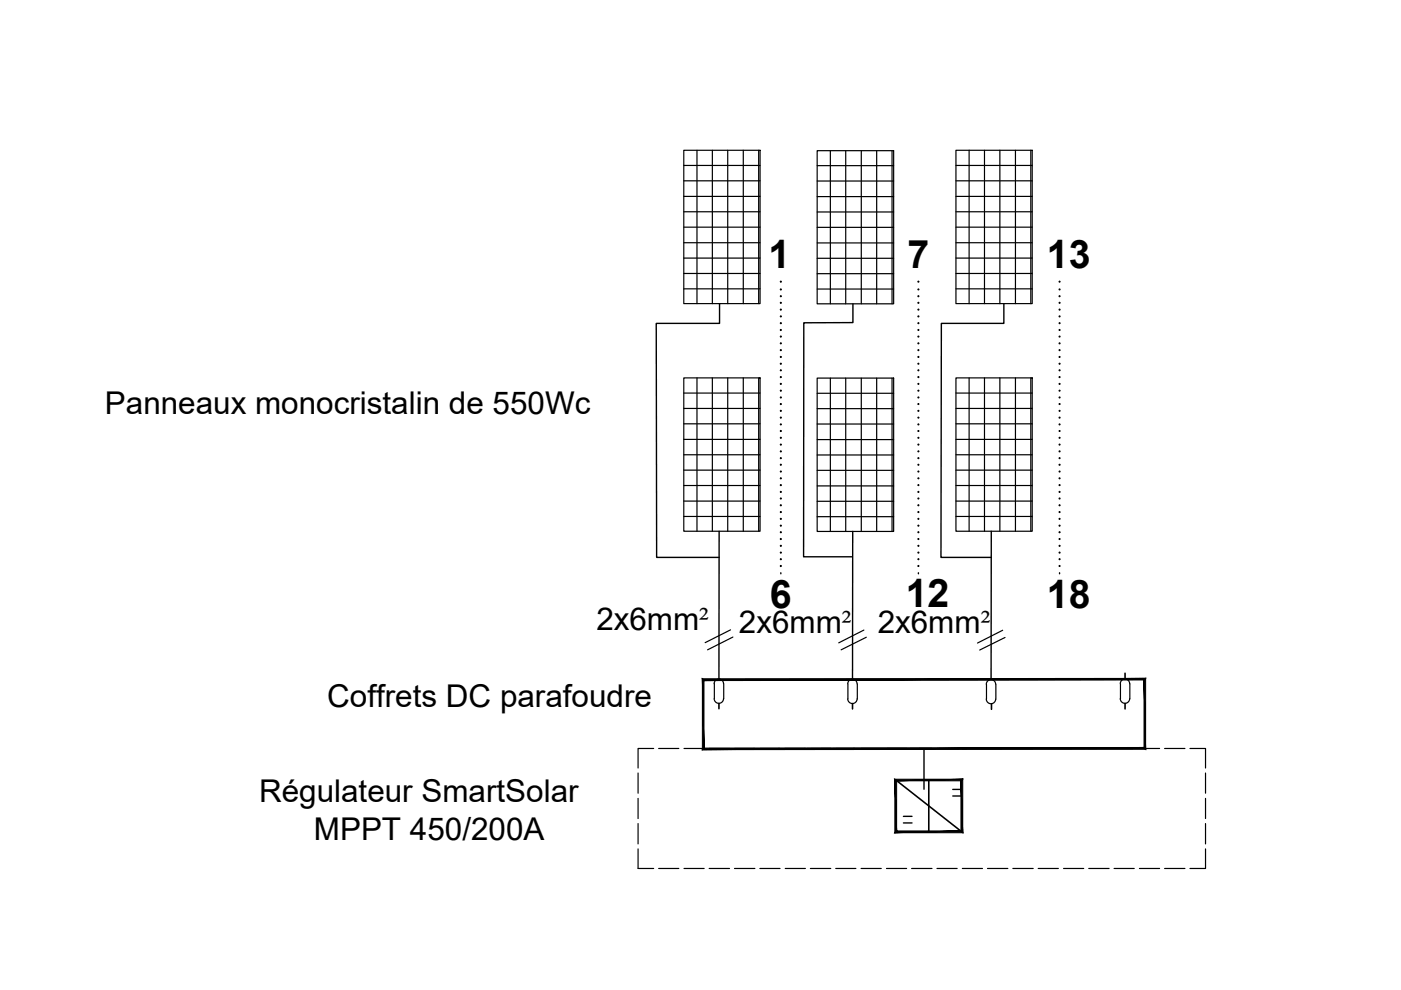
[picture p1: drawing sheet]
<svg xmlns="http://www.w3.org/2000/svg" width="297mm" height="210mm" viewBox="0 0 297 210" stroke-linecap="round" stroke-linejoin="round" font-family="sans-serif">
<!-- layer: 0 -->
<path d="M152.4 149.1v1.2M180.7 149.2v1.1M210.2 149.2v1.2M238.5 142.7v1.3M238.5 149.1v1.2M189.9 165.4l14 11M196.9 165.4v11" fill="none" stroke="#000" stroke-width=".34"/>
<g fill="none" stroke="#000" stroke-width=".25">
<path d="M145 31.9h16.1v32.5h-16.1zM145 35.1h16.1M145 38.3h16.1M147.8 31.9v32.5M151 31.9v32.5M154.3 31.9v32.5M157.6 31.9v32.5M160.9 31.9v32.5M173.3 31.9h16.2v32.5h-16.2zM173.3 35.1h16.2M173.3 38.4h16.2M176.1 31.9v32.5"/>
<path d="M179.3 31.9v32.5M182.6 31.9v32.5M185.9 31.9v32.5M189.1 31.9v32.5M202.7 31.9h16.1v32.5h-16.1zM202.7 35.1h16.1M202.7 38.3h16.1M205.5 31.9v32.5M208.7 31.9v32.5M212 31.9v32.5M215.3 31.9v32.5M218.6 31.9v32.5"/>
<path d="M145 41.6h16.1M145 44.9h16.1M145 48.2h16.1M145 51.5h16.1M145 54.7h16.1M145 58h16.1M173.3 41.7h16.2M173.3 48.2h16.2M173.3 44.9h16.2M173.3 51.5h16.2M173.3 54.8h16.2M173.3 58h16.2"/>
<path d="M202.7 41.6h16.1M202.7 44.9h16.1M202.7 48.2h16.1M202.7 51.5h16.1M202.7 54.7h16.1M202.7 58h16.1M145 61.2h16.1M173.3 61.3h16.2M202.7 61.2h16.1M145 80.1h16.1v32.5h-16.1zM145 83.3h16.1M145 86.6h16.1"/>
<path d="M145 89.9h16.1M145 93.2h16.1M145 96.4h16.1M145 99.7h16.1M147.8 80.1v32.5M151 80.1v32.5M154.3 80.1v32.5M157.6 80.1v32.5M160.9 80.1v32.5M173.3 80.2h16.2v32.5h-16.2zM173.3 93.2h16.2M173.3 99.7h16.2"/>
<path d="M173.3 83.4h16.2M173.3 86.6h16.2M173.3 89.9h16.2M173.3 96.5h16.2M176.1 80.2v32.5M179.3 80.2v32.5M182.6 80.2v32.5M185.9 80.2v32.5M189.1 80.2v32.5M202.7 80.1h16.1v32.5h-16.1zM202.7 83.3h16.1M202.7 86.6h16.1"/>
<path d="M202.7 89.9h16.1M202.7 93.2h16.1M202.7 96.4h16.1M202.7 99.7h16.1M205.5 80.1v32.5M208.7 80.1v32.5M212 80.1v32.5M215.3 80.1v32.5M218.6 80.1v32.5M145 102.9h16.1M145 106.2h16.1M145 109.5h16.1"/>
<path d="M173.3 103h16.2M173.3 106.3h16.2M173.3 109.5h16.2M202.7 102.9h16.1M202.7 106.2h16.1M202.7 109.5h16.1M154.9 133.5l-5.4 2.8M155.4 135.1l-5.4 2.7M183.2 133.6l-5.4 2.7M183.7 135.1l-5.4 2.7M212.6 133.6l-5.4 2.7M213.1 135.2l-5.4 2.6"/>
<path d="M138.6 158.7h-3.3v4.1M139.6 158.7h4.3M145 158.7h4.3M150.4 158.7h4.3M151.4 145a.99 .99 0 0 1 1-1 .99 .99 0 0 1 1 1M151.4 148.1a.99 .99 0 0 0 1 1 .99 .99 0 0 0 1-1M151.5 144.9v3.2M153.4 145v3.2M155.7 158.7h4.3M161.1 158.7h4.3M166.5 158.7h4.3M171.8 158.7h4.3"/>
<path d="M177.2 158.7h4.3M179.7 145a.99 .99 0 0 1 1-1 .99 .99 0 0 1 1 1M179.7 148.2a.99 .99 0 0 0 1 1 .99 .99 0 0 0 1-1M179.8 145v3.2M181.8 145v3.2M182.6 158.7h4.2M187.9 158.7h4.3M193.3 158.7h4.3M198.7 158.7h4.2M204 158.7h4.3M209.1 145.1a.99 .99 0 0 1 1-1 .99 .99 0 0 1 1 1M209.1 148.2a.99 .99 0 0 0 1 1 .99 .99 0 0 0 1-1"/>
<path d="M209.2 145.1v3.1M209.4 158.7h4.3M211.1 145.1v3.1M214.7 158.7h4.4M220.1 158.7h4.3M225.5 158.7h4.3M230.8 158.7h4.3M236.2 158.7h4.3M237.5 145a.99 .99 0 0 1 1-1 .99 .99 0 0 1 1 1l.1 3.2a1.02 1.02 0 0 1-1.1 .9 1.02 1.02 0 0 1-1-1M237.6 145v3.2M241.6 158.7h4.3M246.9 158.7h4.3"/>
<path d="M252.3 158.7h3.3v4.1M135.3 163.9v4.3M135.3 169.3v4.3M135.3 174.6v4.3M135.3 180v4.1h3.3M255.6 180v4.1h-3.3M255.6 163.9v4.3M255.6 169.3v4.3M255.6 174.6v4.3M139.6 184.1h4.3M145 184.1h4.3M150.4 184.1h4.3"/>
<path d="M155.7 184.1h4.3M161.1 184.1h4.3M166.5 184.1h4.3M171.8 184.1h4.3M177.2 184.1h4.3M182.6 184.1h4.2M187.9 184.1h4.3M193.3 184.1h4.3M198.7 184.1h4.2M204 184.1h4.3M209.4 184.1h4.3M214.7 184.1h4.4"/>
<path d="M220.1 184.1h4.3M225.5 184.1h4.3M230.8 184.1h4.3M236.2 184.1h4.3M241.6 184.1h4.3M246.9 184.1h4.3"/>
</g>
<g fill="none" stroke="#000" stroke-width=".3">
<path d="M152.6 64.4v4.2h-13.5l.1 49.6h13.3M180.8 64.4v4h-10.4v49.7h10.2M212.8 64.4v4.2h-13.2l-.1 49.6h10.7M152.5 112.6l-.1 31.5M180.8 112.7l-.1 31.4M210.2 112.6l-.1 31.5M165.6 121.7h.1M194.7 121.7h.1M224.6 121.7h.1M195.9 158.7v8.6M191.5 174.5h1.9M191.5 173.1h1.9"/>
<path d="M202 168.8h1.8M202 167.4h1.8"/>
</g>
<g fill="#000" stroke="#000" stroke-width=".21">
<path d="M148.9 158.9h94l-.3-.4zM148.9 158.9l.4-.3 93.3-.1zM148.9 143.9v15l.4-.3zM148.9 143.9l.4 .4v14.3zM148.9 143.9l.4 .4 93.6-.5zM149.3 144.3l93.6-.5-.3 .4zM242.9 143.8l-.3 .4 .3 14.7zM242.6 144.2l.3 14.7-.3-.4z"/>
<path d="M189.7 176.6h14.4l-.4-.4zM189.7 176.6l.4-.4h13.6zM189.7 165.2v11.4l.4-.4zM189.7 165.2l.4 .4v10.6zM189.7 165.2l.4 .4 14-.4zM190.1 165.6l14-.4-.4 .4zM203.7 165.6l.4 11v-11.4zM203.7 165.6l.4 11-.4-.4z"/>
<circle cx="165.5" cy="59.7" r=".12"/>
<circle cx="194.7" cy="59.7" r=".12"/>
<circle cx="224.6" cy="59.7" r=".12"/>
<circle cx="165.5" cy="77.1" r=".12"/>
<circle cx="165.5" cy="80" r=".12"/>
<circle cx="165.5" cy="64.2" r=".12"/>
<circle cx="165.5" cy="65.6" r=".12"/>
<circle cx="165.5" cy="74.2" r=".12"/>
<circle cx="165.5" cy="75.7" r=".12"/>
<circle cx="165.5" cy="78.5" r=".12"/>
<circle cx="165.5" cy="61.4" r=".12"/>
<circle cx="165.5" cy="62.8" r=".12"/>
<circle cx="165.5" cy="67.1" r=".12"/>
<circle cx="165.5" cy="68.5" r=".12"/>
<circle cx="165.5" cy="70" r=".12"/>
<circle cx="165.5" cy="71.4" r=".12"/>
<circle cx="165.5" cy="72.8" r=".12"/>
<circle cx="194.7" cy="77.1" r=".12"/>
<circle cx="194.7" cy="80" r=".12"/>
<circle cx="194.7" cy="65.6" r=".12"/>
<circle cx="194.7" cy="64.2" r=".12"/>
<circle cx="194.7" cy="67.1" r=".12"/>
<circle cx="194.7" cy="68.5" r=".12"/>
<circle cx="194.7" cy="74.2" r=".12"/>
<circle cx="194.7" cy="61.4" r=".12"/>
<circle cx="194.7" cy="62.8" r=".12"/>
<circle cx="194.7" cy="72.8" r=".12"/>
<circle cx="194.7" cy="75.7" r=".12"/>
<circle cx="194.7" cy="78.5" r=".12"/>
<circle cx="194.7" cy="70" r=".12"/>
<circle cx="194.7" cy="71.4" r=".12"/>
<circle cx="224.6" cy="77.1" r=".12"/>
<circle cx="224.6" cy="64.2" r=".12"/>
<circle cx="224.6" cy="78.5" r=".12"/>
<circle cx="224.6" cy="62.8" r=".12"/>
<circle cx="224.6" cy="65.6" r=".12"/>
<circle cx="224.6" cy="67.1" r=".12"/>
<circle cx="224.6" cy="68.5" r=".12"/>
<circle cx="224.6" cy="74.2" r=".12"/>
<circle cx="224.6" cy="80" r=".12"/>
<circle cx="224.6" cy="61.4" r=".12"/>
<circle cx="224.6" cy="70" r=".12"/>
<circle cx="224.6" cy="71.4" r=".12"/>
<circle cx="224.6" cy="72.8" r=".12"/>
<circle cx="224.6" cy="75.7" r=".12"/>
<circle cx="165.5" cy="84.3" r=".12"/>
<circle cx="165.5" cy="88.5" r=".12"/>
<circle cx="165.5" cy="98.5" r=".12"/>
<circle cx="165.5" cy="81.4" r=".12"/>
<circle cx="165.5" cy="82.8" r=".12"/>
<circle cx="165.5" cy="92.8" r=".12"/>
<circle cx="165.5" cy="94.3" r=".12"/>
<circle cx="165.5" cy="100" r=".12"/>
<circle cx="165.5" cy="85.7" r=".12"/>
<circle cx="165.5" cy="87.1" r=".12"/>
<circle cx="165.5" cy="90" r=".12"/>
<circle cx="165.5" cy="95.7" r=".12"/>
<circle cx="165.5" cy="91.4" r=".12"/>
<circle cx="165.5" cy="97.1" r=".12"/>
<circle cx="194.7" cy="82.8" r=".12"/>
<circle cx="194.7" cy="100" r=".12"/>
<circle cx="194.7" cy="81.4" r=".12"/>
<circle cx="194.7" cy="84.3" r=".12"/>
<circle cx="194.7" cy="95.7" r=".12"/>
<circle cx="194.7" cy="98.5" r=".12"/>
<circle cx="194.7" cy="85.7" r=".12"/>
<circle cx="194.7" cy="87.1" r=".12"/>
<circle cx="194.7" cy="88.5" r=".12"/>
<circle cx="194.7" cy="92.8" r=".12"/>
<circle cx="194.7" cy="94.3" r=".12"/>
<circle cx="194.7" cy="91.4" r=".12"/>
<circle cx="194.7" cy="90" r=".12"/>
<circle cx="194.7" cy="97.1" r=".12"/>
<circle cx="224.6" cy="81.4" r=".12"/>
<circle cx="224.6" cy="95.7" r=".12"/>
<circle cx="224.6" cy="100" r=".12"/>
<circle cx="224.6" cy="85.7" r=".12"/>
<circle cx="224.6" cy="91.4" r=".12"/>
<circle cx="224.6" cy="82.8" r=".12"/>
<circle cx="224.6" cy="84.3" r=".12"/>
<circle cx="224.6" cy="87.1" r=".12"/>
<circle cx="224.6" cy="88.5" r=".12"/>
<circle cx="224.6" cy="92.8" r=".12"/>
<circle cx="224.6" cy="94.3" r=".12"/>
<circle cx="224.6" cy="97.1" r=".12"/>
<circle cx="224.6" cy="90" r=".12"/>
<circle cx="224.6" cy="98.5" r=".12"/>
<circle cx="165.5" cy="102.9" r=".12"/>
<circle cx="165.5" cy="112.8" r=".12"/>
<circle cx="165.5" cy="101.4" r=".12"/>
<circle cx="165.5" cy="104.3" r=".12"/>
<circle cx="165.5" cy="105.7" r=".12"/>
<circle cx="165.5" cy="108.6" r=".12"/>
<circle cx="165.5" cy="110" r=".12"/>
<circle cx="165.5" cy="107.1" r=".12"/>
<circle cx="165.5" cy="114.3" r=".12"/>
<circle cx="165.5" cy="115.7" r=".12"/>
<circle cx="165.5" cy="118.6" r=".12"/>
<circle cx="165.5" cy="120" r=".12"/>
<circle cx="165.5" cy="117.2" r=".12"/>
<circle cx="165.5" cy="111.4" r=".12"/>
<circle cx="194.7" cy="105.7" r=".12"/>
<circle cx="194.7" cy="104.3" r=".12"/>
<circle cx="194.7" cy="112.8" r=".12"/>
<circle cx="194.7" cy="115.7" r=".12"/>
<circle cx="194.7" cy="108.6" r=".12"/>
<circle cx="194.7" cy="110" r=".12"/>
<circle cx="194.7" cy="114.3" r=".12"/>
<circle cx="194.7" cy="120" r=".12"/>
<circle cx="194.7" cy="111.4" r=".12"/>
<circle cx="194.7" cy="101.4" r=".12"/>
<circle cx="194.7" cy="102.9" r=".12"/>
<circle cx="194.7" cy="107.1" r=".12"/>
<circle cx="194.7" cy="117.2" r=".12"/>
<circle cx="194.7" cy="118.6" r=".12"/>
<circle cx="224.6" cy="104.3" r=".12"/>
<circle cx="224.6" cy="112.8" r=".12"/>
<circle cx="224.6" cy="115.7" r=".12"/>
<circle cx="224.6" cy="111.4" r=".12"/>
<circle cx="224.6" cy="101.4" r=".12"/>
<circle cx="224.6" cy="102.9" r=".12"/>
<circle cx="224.6" cy="105.7" r=".12"/>
<circle cx="224.6" cy="108.6" r=".12"/>
<circle cx="224.6" cy="110" r=".12"/>
<circle cx="224.6" cy="114.3" r=".12"/>
<circle cx="224.6" cy="120" r=".12"/>
<circle cx="224.6" cy="107.1" r=".12"/>
<circle cx="224.6" cy="117.2" r=".12"/>
<circle cx="224.6" cy="118.6" r=".12"/>
</g>
<g font-size="8.3">
<text x="162.9" y="56.9">1</text>
<text x="192.4" y="56.8">7</text>
<text x="222" y="56.9">13</text>
<text x="163.2" y="128.8">6</text>
<text x="192.1" y="128.8">12</text>
<text x="222" y="128.8">18</text>
</g>
<g font-size="6.7">
<text x="22.2" y="87.8">Panneaux monocristalin de 550Wc</text>
<text x="126.4" y="133.6">2x6mm²</text>
<text x="156.7" y="134.2">2x6mm²</text>
<text x="186.1" y="134.3">2x6mm²</text>
<text x="69.4" y="149.9">Coffrets DC parafoudre</text>
<text x="54.9" y="170.1">Régulateur SmartSolar</text>
<text x="66.6" y="178.1">MPPT 450/200A</text>
</g>
</svg>
